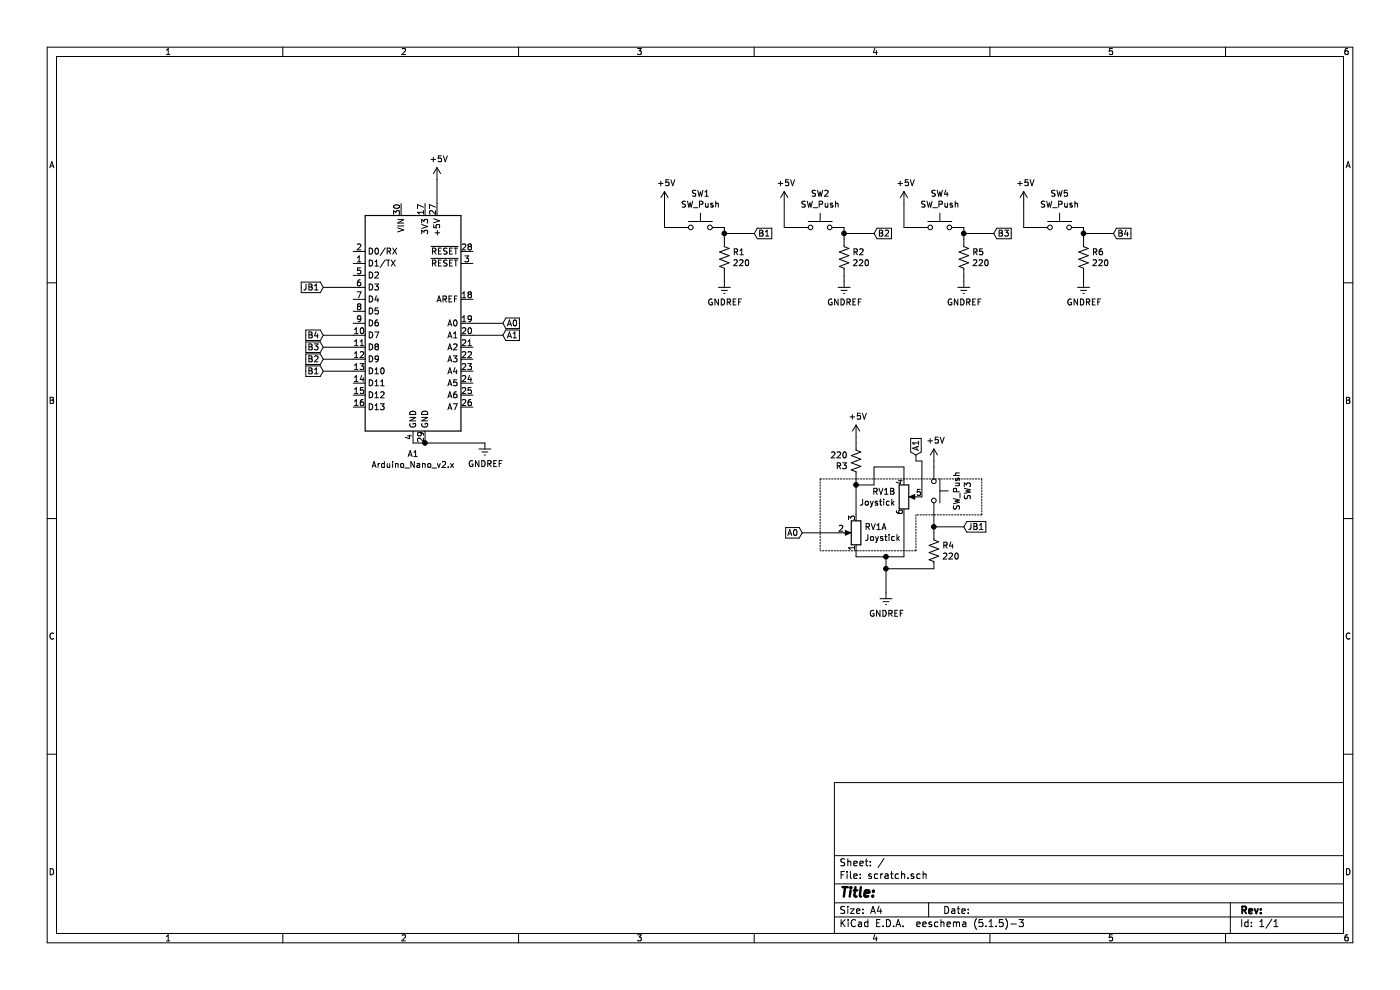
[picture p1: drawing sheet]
EESchema Schematic File Version 4
EELAYER 30 0
EELAYER END
$Descr A4 11693 8268
encoding utf-8
Sheet 1 1
Title ""
Date ""
Rev ""
Comp ""
Comment1 ""
Comment2 ""
Comment3 ""
Comment4 ""
$EndDescr
$Comp
L MCU_Module:Arduino_Nano_v2.x A1
U 1 1
P 3450 2700
F 0 "A1" H 3450 1611 50  0000 C CNN
F 1 "Arduino_Nano_v2.x" H 3450 1520 50  0000 C CNN
F 2 "Module:Arduino_Nano" H 3450 2700 50  0001 C CIN
F 3 "https://www.arduino.cc/en/uploads/Main/ArduinoNanoManual23.pdf" H 3450 2700 50  0001 C CNN
	1    3450 2700
	1    0    0    -1  
$EndComp
$Comp
L Switch:SW_Push SW1
U 1 1
P 5850 1900
F 0 "SW1" H 5850 2185 50  0000 C CNN
F 1 "SW_Push" H 5850 2094 50  0000 C CNN
F 2 "" H 5850 2100 50  0001 C CNN
F 3 "~" H 5850 2100 50  0001 C CNN
	1    5850 1900
	1    0    0    -1  
$EndComp
$Comp
L Device:R_US R1
U 1 1
P 6050 2150
F 0 "R1" H 6118 2196 50  0000 L CNN
F 1 "220" H 6118 2105 50  0000 L CNN
F 2 "LED_SMD:LED_0805_2012Metric_Pad1.15x1.40mm_HandSolder" V 6090 2140 50  0001 C CNN
F 3 "~" H 6050 2150 50  0001 C CNN
	1    6050 2150
	1    0    0    -1  
$EndComp
$Comp
L power:GNDREF #PWR04
U 1 1
P 6050 2350
F 0 "#PWR04" H 6050 2100 50  0001 C CNN
F 1 "GNDREF" H 6055 2177 50  0000 C CNN
F 2 "" H 6050 2350 50  0001 C CNN
F 3 "" H 6050 2350 50  0001 C CNN
	1    6050 2350
	1    0    0    -1  
$EndComp
$Comp
L power:+5V #PWR03
U 1 1
P 5550 1700
F 0 "#PWR03" H 5550 1550 50  0001 C CNN
F 1 "+5V" H 5565 1873 50  0000 C CNN
F 2 "" H 5550 1700 50  0001 C CNN
F 3 "" H 5550 1700 50  0001 C CNN
	1    5550 1700
	1    0    0    -1  
$EndComp
Wire Wire Line
	5550 1700 5550 1900
Wire Wire Line
	5550 1900 5650 1900
Wire Wire Line
	6050 1900 6050 1950
Wire Wire Line
	6050 2300 6050 2350
Text GLabel 6300 1950 2    50   Input ~ 0
B1
Wire Wire Line
	6300 1950 6050 1950
Connection ~ 6050 1950
Wire Wire Line
	6050 1950 6050 2000
$Comp
L Switch:SW_Push SW2
U 1 1
P 6850 1900
F 0 "SW2" H 6850 2185 50  0000 C CNN
F 1 "SW_Push" H 6850 2094 50  0000 C CNN
F 2 "" H 6850 2100 50  0001 C CNN
F 3 "~" H 6850 2100 50  0001 C CNN
	1    6850 1900
	1    0    0    -1  
$EndComp
$Comp
L Device:R_US R2
U 1 1
P 7050 2150
F 0 "R2" H 7118 2196 50  0000 L CNN
F 1 "220" H 7118 2105 50  0000 L CNN
F 2 "LED_SMD:LED_0805_2012Metric_Pad1.15x1.40mm_HandSolder" V 7090 2140 50  0001 C CNN
F 3 "~" H 7050 2150 50  0001 C CNN
	1    7050 2150
	1    0    0    -1  
$EndComp
$Comp
L power:GNDREF #PWR06
U 1 1
P 7050 2350
F 0 "#PWR06" H 7050 2100 50  0001 C CNN
F 1 "GNDREF" H 7055 2177 50  0000 C CNN
F 2 "" H 7050 2350 50  0001 C CNN
F 3 "" H 7050 2350 50  0001 C CNN
	1    7050 2350
	1    0    0    -1  
$EndComp
$Comp
L power:+5V #PWR05
U 1 1
P 6550 1700
F 0 "#PWR05" H 6550 1550 50  0001 C CNN
F 1 "+5V" H 6565 1873 50  0000 C CNN
F 2 "" H 6550 1700 50  0001 C CNN
F 3 "" H 6550 1700 50  0001 C CNN
	1    6550 1700
	1    0    0    -1  
$EndComp
Wire Wire Line
	6550 1700 6550 1900
Wire Wire Line
	6550 1900 6650 1900
Wire Wire Line
	7050 1900 7050 1950
Wire Wire Line
	7050 2300 7050 2350
Text GLabel 7300 1950 2    50   Input ~ 0
B2
Wire Wire Line
	7300 1950 7050 1950
Connection ~ 7050 1950
Wire Wire Line
	7050 1950 7050 2000
$Comp
L Switch:SW_Push SW4
U 1 1
P 7850 1900
F 0 "SW4" H 7850 2185 50  0000 C CNN
F 1 "SW_Push" H 7850 2094 50  0000 C CNN
F 2 "" H 7850 2100 50  0001 C CNN
F 3 "~" H 7850 2100 50  0001 C CNN
	1    7850 1900
	1    0    0    -1  
$EndComp
$Comp
L Device:R_US R5
U 1 1
P 8050 2150
F 0 "R5" H 8118 2196 50  0000 L CNN
F 1 "220" H 8118 2105 50  0000 L CNN
F 2 "LED_SMD:LED_0805_2012Metric_Pad1.15x1.40mm_HandSolder" V 8090 2140 50  0001 C CNN
F 3 "~" H 8050 2150 50  0001 C CNN
	1    8050 2150
	1    0    0    -1  
$EndComp
$Comp
L power:GNDREF #PWR011
U 1 1
P 8050 2350
F 0 "#PWR011" H 8050 2100 50  0001 C CNN
F 1 "GNDREF" H 8055 2177 50  0000 C CNN
F 2 "" H 8050 2350 50  0001 C CNN
F 3 "" H 8050 2350 50  0001 C CNN
	1    8050 2350
	1    0    0    -1  
$EndComp
$Comp
L power:+5V #PWR09
U 1 1
P 7550 1700
F 0 "#PWR09" H 7550 1550 50  0001 C CNN
F 1 "+5V" H 7565 1873 50  0000 C CNN
F 2 "" H 7550 1700 50  0001 C CNN
F 3 "" H 7550 1700 50  0001 C CNN
	1    7550 1700
	1    0    0    -1  
$EndComp
Wire Wire Line
	7550 1700 7550 1900
Wire Wire Line
	7550 1900 7650 1900
Wire Wire Line
	8050 1900 8050 1950
Wire Wire Line
	8050 2300 8050 2350
Text GLabel 8300 1950 2    50   Input ~ 0
B3
Wire Wire Line
	8300 1950 8050 1950
Connection ~ 8050 1950
Wire Wire Line
	8050 1950 8050 2000
$Comp
L Switch:SW_Push SW5
U 1 1
P 8850 1900
F 0 "SW5" H 8850 2185 50  0000 C CNN
F 1 "SW_Push" H 8850 2094 50  0000 C CNN
F 2 "" H 8850 2100 50  0001 C CNN
F 3 "~" H 8850 2100 50  0001 C CNN
	1    8850 1900
	1    0    0    -1  
$EndComp
$Comp
L Device:R_US R6
U 1 1
P 9050 2150
F 0 "R6" H 9118 2196 50  0000 L CNN
F 1 "220" H 9118 2105 50  0000 L CNN
F 2 "LED_SMD:LED_0805_2012Metric_Pad1.15x1.40mm_HandSolder" V 9090 2140 50  0001 C CNN
F 3 "~" H 9050 2150 50  0001 C CNN
	1    9050 2150
	1    0    0    -1  
$EndComp
$Comp
L power:GNDREF #PWR013
U 1 1
P 9050 2350
F 0 "#PWR013" H 9050 2100 50  0001 C CNN
F 1 "GNDREF" H 9055 2177 50  0000 C CNN
F 2 "" H 9050 2350 50  0001 C CNN
F 3 "" H 9050 2350 50  0001 C CNN
	1    9050 2350
	1    0    0    -1  
$EndComp
$Comp
L power:+5V #PWR012
U 1 1
P 8550 1700
F 0 "#PWR012" H 8550 1550 50  0001 C CNN
F 1 "+5V" H 8565 1873 50  0000 C CNN
F 2 "" H 8550 1700 50  0001 C CNN
F 3 "" H 8550 1700 50  0001 C CNN
	1    8550 1700
	1    0    0    -1  
$EndComp
Wire Wire Line
	8550 1700 8550 1900
Wire Wire Line
	8550 1900 8650 1900
Wire Wire Line
	9050 1900 9050 1950
Wire Wire Line
	9050 2300 9050 2350
Text GLabel 9300 1950 2    50   Input ~ 0
B4
Wire Wire Line
	9300 1950 9050 1950
Connection ~ 9050 1950
Wire Wire Line
	9050 1950 9050 2000
Text GLabel 2700 3100 0    50   Input ~ 0
B1
Wire Wire Line
	2700 3100 2950 3100
Text GLabel 2700 3000 0    50   Input ~ 0
B2
Wire Wire Line
	2700 3000 2950 3000
Text GLabel 2700 2900 0    50   Input ~ 0
B3
Wire Wire Line
	2700 2900 2950 2900
Text GLabel 2700 2800 0    50   Input ~ 0
B4
Wire Wire Line
	2700 2800 2950 2800
$Comp
L power:GNDREF #PWR02
U 1 1
P 4050 3700
F 0 "#PWR02" H 4050 3450 50  0001 C CNN
F 1 "GNDREF" H 4055 3527 50  0000 C CNN
F 2 "" H 4050 3700 50  0001 C CNN
F 3 "" H 4050 3700 50  0001 C CNN
	1    4050 3700
	1    0    0    -1  
$EndComp
Wire Wire Line
	3450 3700 3550 3700
Connection ~ 3550 3700
Wire Wire Line
	3550 3700 4050 3700
$Comp
L power:+5V #PWR01
U 1 1
P 3650 1500
F 0 "#PWR01" H 3650 1350 50  0001 C CNN
F 1 "+5V" H 3665 1673 50  0000 C CNN
F 2 "" H 3650 1500 50  0001 C CNN
F 3 "" H 3650 1500 50  0001 C CNN
	1    3650 1500
	1    0    0    -1  
$EndComp
Wire Wire Line
	3650 1500 3650 1700
$Comp
L Device:R_POT_Dual_Separate RV1
U 2 1
P 7550 4150
F 0 "RV1" H 7480 4196 50  0000 R CNN
F 1 "Joystick" H 7480 4105 50  0000 R CNN
F 2 "" H 7550 4150 50  0001 C CNN
F 3 "~" H 7550 4150 50  0001 C CNN
	2    7550 4150
	1    0    0    -1  
$EndComp
$Comp
L Device:R_POT_Dual_Separate RV1
U 1 1
P 7150 4450
F 0 "RV1" H 7080 4404 50  0000 R CNN
F 1 "Joystick" H 7080 4495 50  0000 R CNN
F 2 "" H 7150 4450 50  0001 C CNN
F 3 "~" H 7150 4450 50  0001 C CNN
	1    7150 4450
	-1   0    0    1   
$EndComp
$Comp
L Device:R_US R3
U 1 1
P 7150 3850
F 0 "R3" H 7218 3896 50  0000 L CNN
F 1 "220" H 7218 3805 50  0000 L CNN
F 2 "LED_SMD:LED_0805_2012Metric_Pad1.15x1.40mm_HandSolder" V 7190 3840 50  0001 C CNN
F 3 "~" H 7150 3850 50  0001 C CNN
	1    7150 3850
	-1   0    0    1   
$EndComp
Wire Wire Line
	7550 3900 7550 4000
$Comp
L power:+5V #PWR07
U 1 1
P 7150 3650
F 0 "#PWR07" H 7150 3500 50  0001 C CNN
F 1 "+5V" H 7165 3823 50  0000 C CNN
F 2 "" H 7150 3650 50  0001 C CNN
F 3 "" H 7150 3650 50  0001 C CNN
	1    7150 3650
	1    0    0    -1  
$EndComp
$Comp
L power:GNDREF #PWR08
U 1 1
P 7400 4950
F 0 "#PWR08" H 7400 4700 50  0001 C CNN
F 1 "GNDREF" H 7405 4777 50  0000 C CNN
F 2 "" H 7400 4950 50  0001 C CNN
F 3 "" H 7400 4950 50  0001 C CNN
	1    7400 4950
	1    0    0    -1  
$EndComp
Wire Wire Line
	7400 4650 7400 4750
Wire Wire Line
	7400 4650 7150 4650
Wire Wire Line
	7150 4650 7150 4600
Wire Wire Line
	7400 4650 7550 4650
Wire Wire Line
	7550 4650 7550 4300
Connection ~ 7400 4650
Wire Wire Line
	7150 3650 7150 3700
Wire Wire Line
	7150 4000 7150 4050
Wire Wire Line
	7150 4050 7300 4050
Wire Wire Line
	7300 4050 7300 3900
Wire Wire Line
	7300 3900 7550 3900
Connection ~ 7150 4050
Wire Wire Line
	7150 4050 7150 4300
$Comp
L Switch:SW_Push SW3
U 1 1
P 7800 4100
F 0 "SW3" H 7800 4385 50  0000 C CNN
F 1 "SW_Push" H 7800 4294 50  0000 C CNN
F 2 "" H 7800 4300 50  0001 C CNN
F 3 "~" H 7800 4300 50  0001 C CNN
	1    7800 4100
	0    1    1    0   
$EndComp
$Comp
L power:+5V #PWR010
U 1 1
P 7800 3850
F 0 "#PWR010" H 7800 3700 50  0001 C CNN
F 1 "+5V" H 7815 4023 50  0000 C CNN
F 2 "" H 7800 3850 50  0001 C CNN
F 3 "" H 7800 3850 50  0001 C CNN
	1    7800 3850
	1    0    0    -1  
$EndComp
Wire Wire Line
	7800 3850 7800 3900
Wire Wire Line
	7800 4300 7800 4400
Wire Wire Line
	8050 4400 7800 4400
Connection ~ 7800 4400
Wire Wire Line
	7800 4400 7800 4450
$Comp
L Device:R_US R4
U 1 1
P 7800 4600
F 0 "R4" H 7868 4646 50  0000 L CNN
F 1 "220" H 7868 4555 50  0000 L CNN
F 2 "LED_SMD:LED_0805_2012Metric_Pad1.15x1.40mm_HandSolder" V 7840 4590 50  0001 C CNN
F 3 "~" H 7800 4600 50  0001 C CNN
	1    7800 4600
	1    0    0    -1  
$EndComp
Wire Wire Line
	7800 4750 7400 4750
Connection ~ 7400 4750
Wire Wire Line
	7400 4750 7400 4950
Wire Notes Line
	6850 4000 8200 4000
Wire Notes Line
	8200 4000 8200 4300
Wire Notes Line
	8200 4300 7650 4300
Wire Notes Line
	7650 4300 7650 4600
Wire Notes Line
	7650 4600 6850 4600
Wire Notes Line
	6850 4000 6850 4600
Text GLabel 6700 4450 0    50   Input ~ 0
A0
Text GLabel 7650 3800 1    50   Input ~ 0
A1
Text GLabel 8050 4400 2    50   Input ~ 0
JB1
Wire Wire Line
	6700 4450 7000 4450
Wire Wire Line
	7700 4150 7700 3850
Wire Wire Line
	7700 3850 7650 3850
Wire Wire Line
	7650 3850 7650 3800
Text GLabel 4200 2700 2    50   Input ~ 0
A0
Wire Wire Line
	4200 2700 3950 2700
Text GLabel 4200 2800 2    50   Input ~ 0
A1
Wire Wire Line
	4200 2800 3950 2800
Wire Wire Line
	2700 2400 2950 2400
Text GLabel 2700 2400 0    50   Input ~ 0
JB1
$EndSCHEMATC
